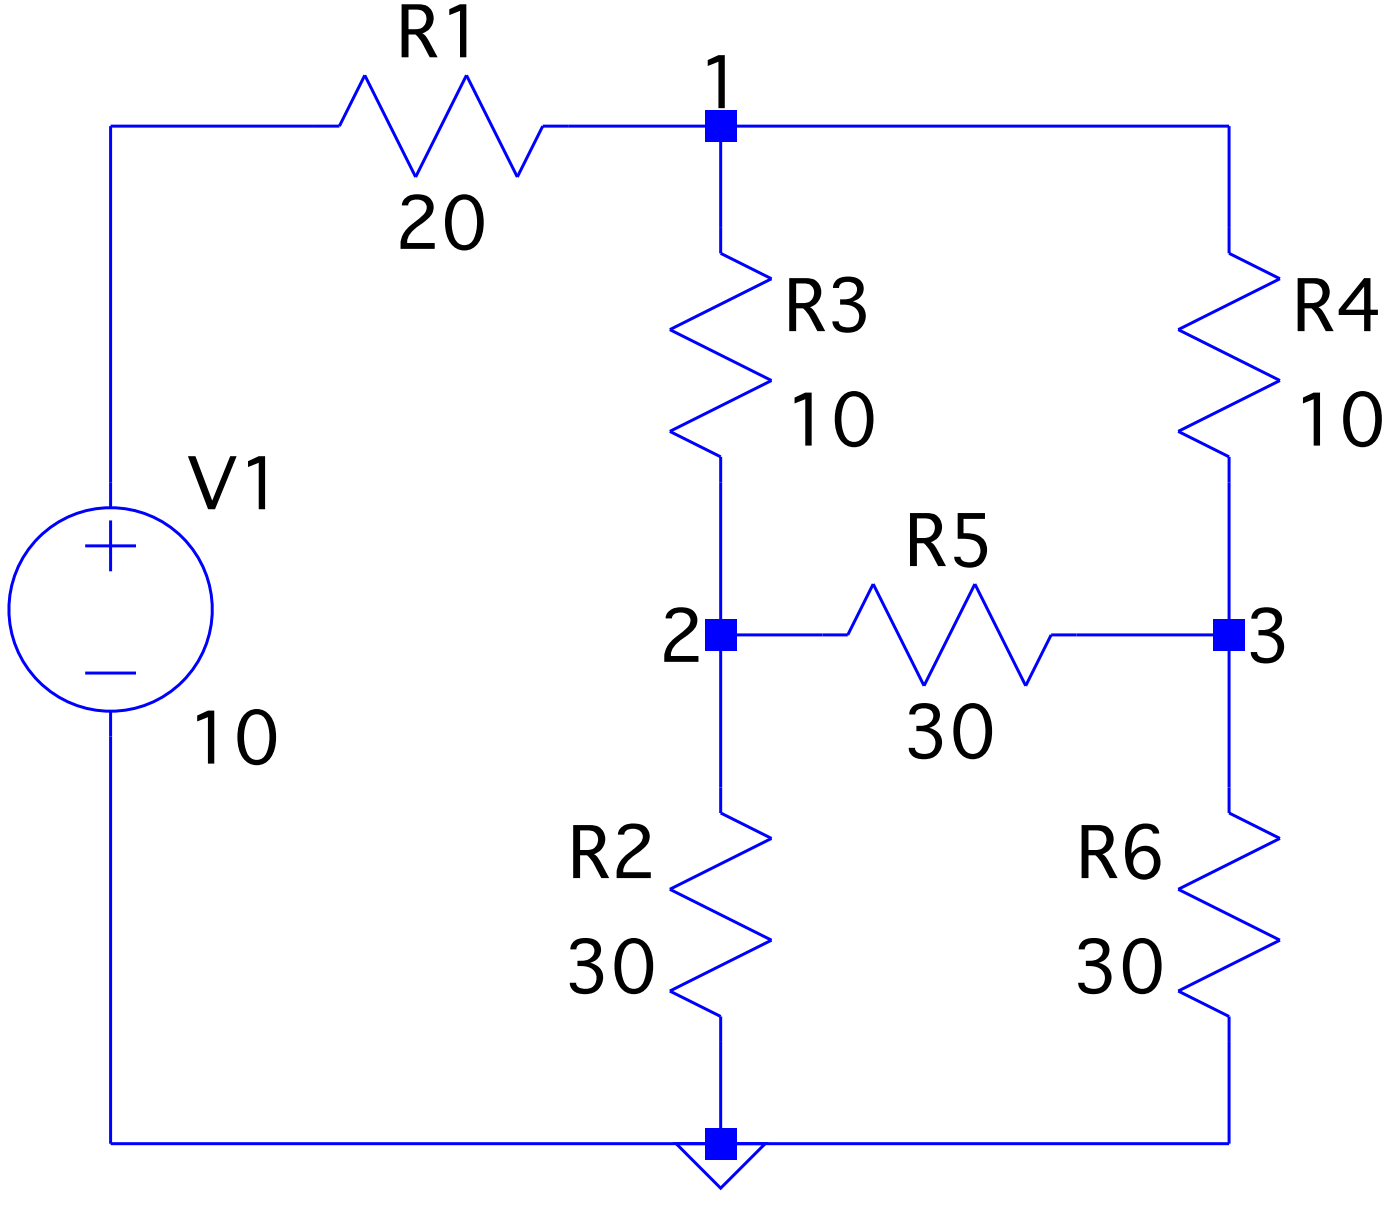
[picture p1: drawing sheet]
Version 4
SHEET 1 880 680
WIRE 144 -64 80 -64
WIRE 272 -64 224 -64
WIRE 432 -64 272 -64
WIRE 272 -32 272 -64
WIRE 432 -32 432 -64
WIRE 80 48 80 -64
WIRE 272 96 272 48
WIRE 304 96 272 96
WIRE 432 96 432 48
WIRE 432 96 384 96
WIRE 272 144 272 96
WIRE 432 144 432 96
WIRE 80 256 80 128
WIRE 272 256 272 224
WIRE 272 256 80 256
WIRE 432 256 432 224
WIRE 432 256 272 256
FLAG 272 256 0
FLAG 272 -64 1
FLAG 272 96 2
FLAG 432 96 3
SYMBOL voltage 80 32 R0
SYMATTR InstName V1
SYMATTR Value 10
SYMBOL res 240 -80 R90
WINDOW 0 0 56 VBottom 2
WINDOW 3 32 56 VTop 2
SYMATTR InstName R1
SYMATTR Value 20
SYMBOL res 288 240 R180
WINDOW 0 36 76 Left 2
WINDOW 3 36 40 Left 2
SYMATTR InstName R2
SYMATTR Value 30
SYMBOL res 256 -48 R0
SYMATTR InstName R3
SYMATTR Value 10
SYMBOL res 416 -48 R0
SYMATTR InstName R4
SYMATTR Value 10
SYMBOL res 400 80 R90
WINDOW 0 0 56 VBottom 2
WINDOW 3 32 56 VTop 2
SYMATTR InstName R5
SYMATTR Value 30
SYMBOL res 448 240 R180
WINDOW 0 36 76 Left 2
WINDOW 3 36 40 Left 2
SYMATTR InstName R6
SYMATTR Value 30
